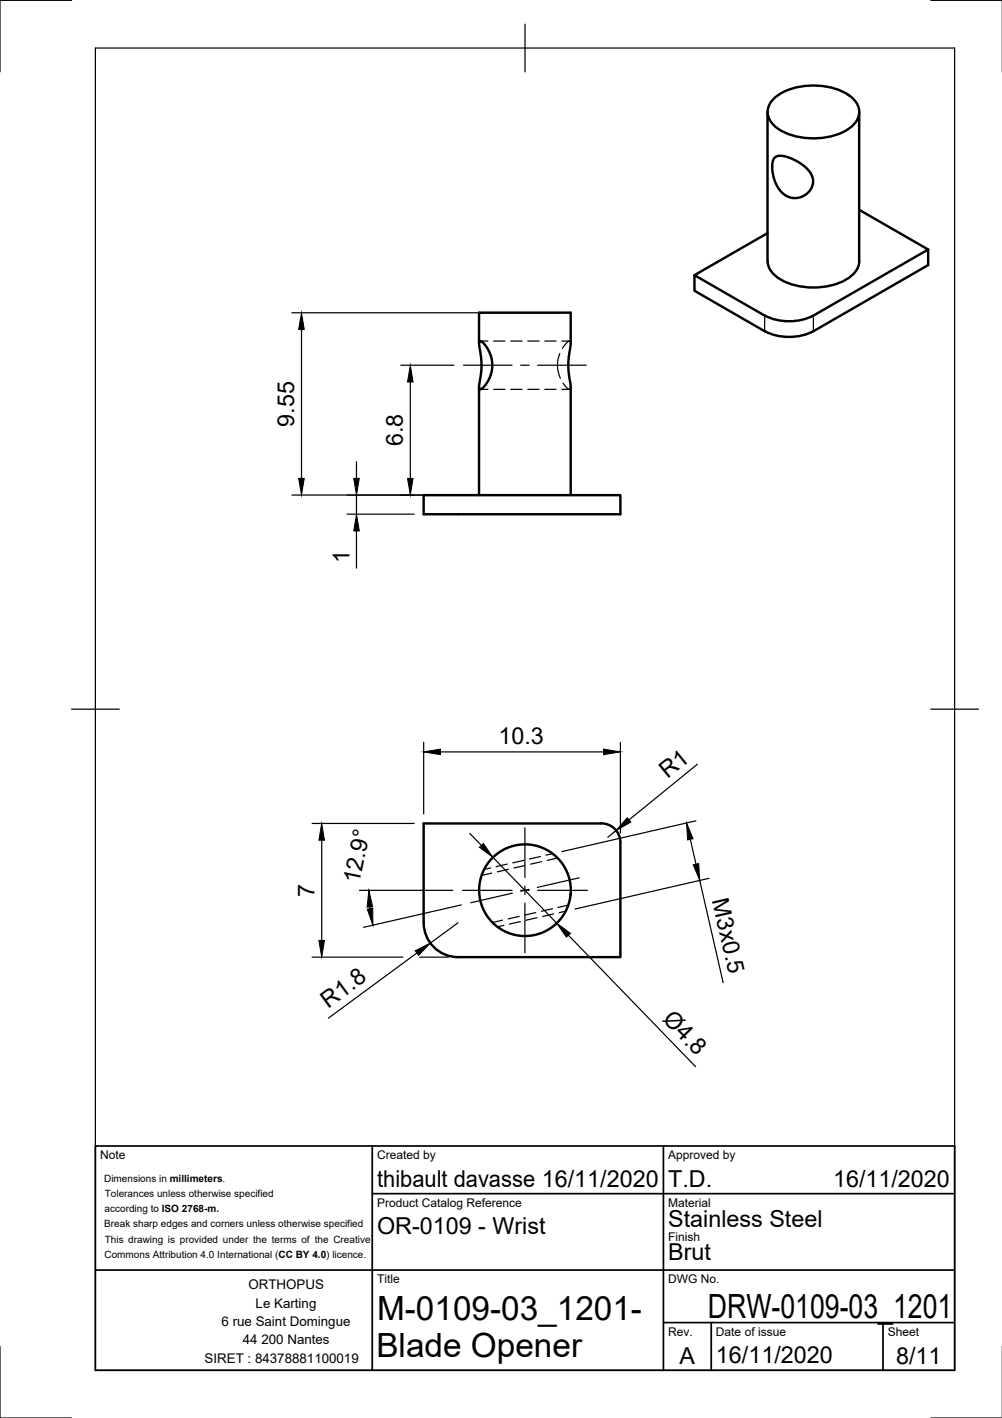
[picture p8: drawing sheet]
<svg xmlns="http://www.w3.org/2000/svg" width="210mm" height="297mm" viewBox="0 0 210 297" stroke-linecap="round" stroke-linejoin="round" font-family="sans-serif">
<!-- layer: Visible -->
<g fill="none" stroke="#000" stroke-width=".51">
<path d="M160.8 23.5v31.2M162.3 33l1-.4 2 .4 2.1 1 2 1.7 .8 1.3 .1 1.2-.4 1.4-.9 1-1.4 .7-1.6 .2-1.3-.5-1.2-1-1-1.7-.7-2.4v-1.6l.2-.8zM162.4 20.4a14.2 14.2 0 0 1 12.5-1.9 7.5 7.5 0 0 1 4.8 3.6 3.7 3.7 0 0 1-1.3 4.4 14.2 14.2 0 0 1-12.4 1.9 7.5 7.5 0 0 1-4.9-3.6 3.7 3.7 0 0 1 1.3-4.4zM180 23.5v31.2M160.8 48.8l-15.3 8.8M160.8 54.7a5.1 5.1 0 0 0 3.3 4.2 15 15 0 0 0 13.5-.6 4.7 4.7 0 0 0 2.4-3.6M180 43.9l14.4 8.4-24 13.8a11.3 11.3 0 0 1-10.2 0l-14.7-8.5v3.3l14.7 8.5M194.4 52.3v3.2l-24 13.9M100.4 71.9v-6.4h19.1v6.7l-.5 3.9 .1 2.2 .4 2.5v22.9M100.4 71.5l.2-.1 .4 .3 1.1 1.3 .7 1.6 .3 1.5-.1 1.5-.5 1.6-.8 1.4-1 1-.2-.1-.1-.3 .5-4.4-.1-2-.4-2.7zM160.2 69.4a11.3 11.3 0 0 0 10.2 0M100.4 81.1v22.6"/>
<path d="M88.8 103.7h41.2v4h-41.2zM126 172.5a4 4 0 0 1 4 4v24h-34a7.2 7.2 0 0 1-7.2-7.2v-20.8h37.2"/>
<circle cx="110" cy="186.5" r="9.6"/>
</g>
<!-- layer: Hidden -->
<g fill="none" stroke="#000" stroke-width=".25">
<path d="M100.6 71.4h1.6M103.4 71.4h2.4M107 71.4h2.4M110.6 71.4h2.3M114.1 71.4h2.4M116.8 76.5l.1 1.3 .5 1.4M117.3 74l-.4 1.3-.1 1.1M117.7 71.4h1.6M119.5 71.9a.38 .38 0 0 0-.2-.5 .38 .38 0 0 0-.5 .3l-1 1.3M100.6 81.6h1.6M103.4 81.6h2.4M107 81.6h2.4"/>
<path d="M110.6 81.6h2.3M114.1 81.6h2.4M117.7 81.6h1.6M117.9 80.2l.9 1.1a.36 .36 0 0 0 .4 .3 .36 .36 0 0 0 .3-.4M116.8 179.7l-2.2 .5M103 182.9l-2.1 .5M105.3 192.8l-2.2 .5M106.5 182.1l-2.3 .5M108.8 192l-2.4 .5M110 181.3l-2.3 .5M112.2 191.2l-2.3 .5M113.5 180.5l-2.4 .5"/>
<path d="M115.7 190.4l-2.3 .5M119 189.6l-2.1 .5"/>
</g>
<!-- layer: Hidden Narrow -->
<path d="M113.2 179.4l-2.3 .5M115.7 178.8l-1.3 .3M102.8 181.8l-1.4 .3M105.5 193.9l-1.3 .2M106.3 181l-2.4 .6M109 193l-2.3 .6M109.7 180.2l-2.3 .5M112.5 192.2l-2.3 .6M116 191.4l-2.3 .6M118.5 190.9l-1.4 .3" fill="none" stroke="#000" stroke-width=".25"/>
<!-- layer: Visible Narrow -->
<path d="M160.2 66.1v3.3M170.4 66.1v3.3" fill="none" stroke="#000" stroke-width=".25"/>
<!-- layer: Border -->
<path d="M15 .1h-15v15M20 10.1h180v276.9h-180zM110 5.1v10M195 .1h15M15 148.6h10M195 148.6h10M0 282.1v14.9h15M195 297h15" fill="none" stroke="#000" stroke-width=".25"/>
<!-- layer: TitleBlock -->
<path d="M20 240.1h180v46.9h-180zM78 240.1v46.9M78 250h122M139 240.1v46.9M20 266.1h180M139 277.1h61M149 277.1v9.9M185 277.1v9.9" fill="none" stroke="#000" stroke-width=".36"/>
<!-- layer: Center Lines -->
<path d="M97.1 76.5h10.2M109.1 76.5h1.7M112.6 76.5h10.2M110 173.4v10.4M96.9 186.5h10.4M107.3 187.1l-8.7 2M109.1 186.5h1.7M110 185.6v1.8M110 189.2v10.4M110.8 186.3l-1.7 .4M112.6 186.5h10.5M121.3 183.9l-8.7 2" fill="none" stroke="#000" stroke-width=".25"/>
<!-- layer: Dimensions -->
<g fill="none" stroke="#000" stroke-width=".25">
<path d="M61.2 65.5h56.4M63.2 69v31.2M83.9 76.5h11.2M74.7 96.7v3.5M86 80v20.2M61.2 103.7h32.8M72.7 107.7h14.1M74.7 103.7v4M74.7 111.2v7.8M88.8 155.5v15M92.3 157.5h34.1M130 155.5v19"/>
<path d="M65.4 172.5h21.4M67.4 176v21M98.4 174.6l2.4 2.5M103.3 179.6l13.3 13.8M129.1 174l-1.8 1.4M144.6 175.8l1.2 5.2M145.8 171.9l-28.1 6.5M146.1 160.1l-14.3 11.7M75.3 186.5h19.5M77.5 190v.3M87.3 199.6l-18.5 13.7M95.9 193.3l-5.8 4.3"/>
<path d="M96.6 189.6l-20.4 4.7M119.1 195.9l26.6 27.5M146.6 184.4l4.9 21.5M148.5 184l-28 6.4M65.4 200.5h19M87.9 200.5h6.1"/>
</g>
<g fill="#000" stroke="#000" stroke-width=".21">
<path d="M63.2 65.5l.5 3.5h-1.1zM86 76.5l.5 3.5h-1.1zM62.6 100.2h1.1l-.5 3.5zM74.1 100.2h1.2l-.6 3.5zM74.7 107.7l.6 3.5h-1.2zM85.4 100.2h1.1l-.5 3.5zM88.8 157.5l3.5-.6v1.2zM126.4 156.9l3.6 .6-3.6 .6zM67.4 172.5l.6 3.5h-1.2zM100.4 177.5l.9-.8 2 2.9zM131.4 171.3l.7 .9-3 1.8zM143.8 172.4l1.4 3.3-1.2 .2z"/>
<path d="M66.8 197h1.2l-.6 3.5zM77.3 186.5l.8 3.5h-1.2zM76.9 190.4l1.2-.1v3.5zM87 199.2l3.1-1.6-2.4 2.5zM116.6 193.4l2.9 2.1-.9 .8zM145.2 181.2l1.2-.3 .2 3.5z"/>
</g>
<g font-size="7">
<text x="79" y="276.5">M-0109-03_1201-</text>
<text x="148.3" y="276">DRW-0109-03_1201</text>
<text x="78.8" y="284.3">Blade Opener</text>
</g>
<g font-size="4.9">
<text x="61.6" y="89.4" transform="rotate(-90 61.6 89.4)">9.55</text>
<text x="84.4" y="93.5" transform="rotate(-90 84.4 93.5)">6.8</text>
<text x="73.2" y="118" transform="rotate(-90 73.2 118)">1</text>
<text x="104.4" y="155.9">10.3</text>
<text x="139.8" y="163.2" transform="rotate(-39 139.8 163.2)">R1</text>
<text x="75.2" y="185.3" transform="rotate(-78 75.2 185.3)">12.9°</text>
<text x="65.9" y="187.9" transform="rotate(-90 65.9 187.9)">7</text>
<text x="149.1" y="188.6" transform="rotate(77 149.1 188.6)">M3x0.5</text>
<text x="68.8" y="211.4" transform="rotate(-36 68.8 211.4)">R1.8</text>
<text x="138.6" y="213.7" transform="rotate(46 138.6 213.7)">Ø4.8</text>
<text x="79" y="248.5">thibault davasse 16/11/2020</text>
<text x="140" y="248.5">T.D.</text>
<text x="174.5" y="248.5">16/11/2020</text>
<text x="140" y="257.1">Stainless Steel</text>
<text x="79" y="258.6">OR-0109 - Wrist</text>
<text x="140" y="264">Brut</text>
<text x="142.3" y="285.7">A</text>
<text x="150" y="285.5">16/11/2020</text>
<text x="187.7" y="285.7">8/11</text>
</g>
<g font-size="2.8">
<text x="52" y="270.1">ORTHOPUS</text>
<text x="53.6" y="273.9">Le Karting</text>
<text x="46.4" y="277.8">6 rue Saint Domingue</text>
<text x="50.9" y="281.6">44 200 Nantes</text>
<text x="42.9" y="285.5">SIRET : 84378881100019</text>
</g>
<g font-size="2.5">
<text x="21" y="242.9">Note</text>
<text x="79" y="242.9">Created by</text>
<text x="140" y="242.9">Approved by</text>
<text x="79" y="252.8">Product Catalog Reference</text>
<text x="140" y="252.8">Material</text>
<text x="140" y="260.1">Finish</text>
<text x="79" y="268.8">Title</text>
<text x="140" y="268.8">DWG No.</text>
<text x="140" y="279.9">Rev.</text>
<text x="150" y="279.9">Date of issue</text>
<text x="186" y="279.9">Sheet</text>
</g>
<g font-size="2.1">
<text x="21.8" y="247.6">Dimensions in millimeters.</text>
<text x="21.9" y="250.7">Tolerances unless otherwise specified</text>
<text x="21.8" y="257.1">Break sharp edges and corners unless otherwise specified</text>
<text x="21.9" y="253.9">according to ISO 2768-m.</text>
<text x="21.9" y="263.5">Commons Attribution 4.0 International (CC BY 4.0) licence.</text>
<text x="21.9" y="260.3">This drawing is provided under the terms of the Creative</text>
</g>
</svg>
